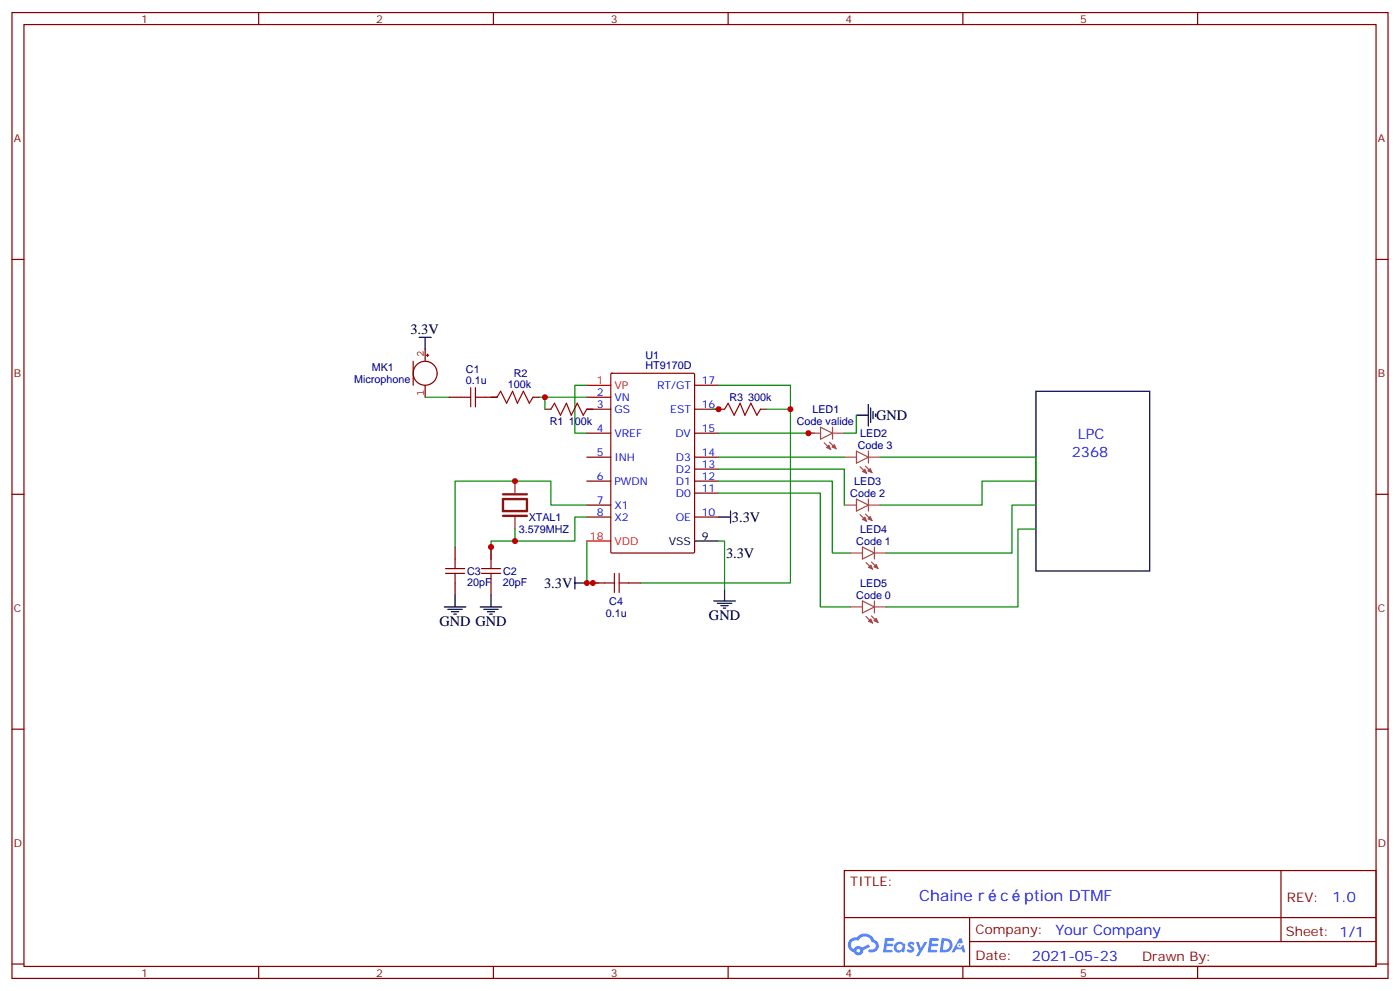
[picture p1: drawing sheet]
<svg xmlns="http://www.w3.org/2000/svg" width="412mm" height="292mm" viewBox="0 0 412 292" stroke-linecap="round" stroke-linejoin="round" font-family="sans-serif">
<g fill="none" stroke="#870000" stroke-width=".35">
<path d="M3.5 3.7h405.4v284.3h-405.4zM7.1 7.2h398.2v277.3h-398.2zM76.2 3.7v3.5M145.3 3.7v3.5M214.5 3.7v3.5M283.6 3.7v3.5M352.8 3.7v3.5M3.5 76.4h3.6M405.3 76.4h3.6M3.5 145.5h3.6M405.3 145.5h3.6M3.5 214.7h3.6"/>
<path d="M405.3 214.7h3.6M248.7 256.3h156.6v28.2h-156.6zM377.3 256.3v20.9M248.7 270.1h156.5M285.6 277.2h119.6M285.6 270.1v14.2M3.5 283.8h3.6M76.2 284.5v3.5M145.3 284.5v3.5M214.5 284.5v3.5M283.6 284.5v3.5M352.8 284.5v3.5"/>
<path d="M405.3 283.8h3.6"/>
</g>
<g fill="#5487ff">
<path d="M267.7 277.5a1.22 1.22 0 0 1 1.7 .2l-.4 .6a.47 .47 0 0 0-.3-.4 .47 .47 0 0 0-.5 .2l.1 .2a1.14 1.14 0 0 1 .8 1.8 1.14 1.14 0 0 1-1.9 0l-.2-.2 .5-.6 .7 .5a.29 .29 0 0 0 .3-.3 .29 .29 0 0 0-.2-.3 1.04 1.04 0 0 1-.6-1.7z"/>
<path d="M260.7 276.2h2.4l.3 .2-.2 .5-1.8 .1-.1 .8h1.5l.3 .4-.3 .4h-1.6l-.2 1.1h1.7l.2 .3-.2 .3-2.6 .1z"/>
<path d="M273.8 276.2h2.4l.3 .2-.1 .5-1.8 .1-.2 .8h1.6l.3 .4-.4 .4-1.6-.1-.1 1.1 1.7 .1 .2 .3-.2 .3-2.6 .1z"/>
<path d="M282.6 276.2h.7l.3 1.3-.6 .3a.69 .69 0 0 0-1 .3 .69 .69 0 0 0 .4 .9 .69 .69 0 0 0 .9-.6l.5-.2 .6 2.2h-.8l-.2-.9h-1.8l-.5 .9h-.8z"/>
<path d="M269.8 277.3h.8l.6 1.8 1.1-1.8h.9l-2.6 4.2h-.8l.9-1.5z"/>
<path d="M277.4 276.2l-.6 4.2h1.3a2.11 2.11 0 0 0 2.5-2.1 2.11 2.11 0 0 0-2.5-2.1zM278.1 277a1.39 1.39 0 0 1 1.7 1.4 1.39 1.39 0 0 1-1.8 1.2h-.3z"/>
<path d="M263.7 277.8a1.54 1.54 0 0 0-.1 2.2 1.54 1.54 0 0 0 2.2 .1l.6 .3 .3-2.3-.2-.3h-.4a1.49 1.49 0 0 0-2.4 0zM264 278.8a.94 .94 0 0 1 1.8 0 .94 .94 0 0 1-1.8 0z"/>
<path d="M250.4 276.6a2.18 2.18 0 0 0 1.1 3.7 1.44 1.44 0 0 0 1.6 .9 1.44 1.44 0 0 0 1.2-1.4l2-1.1-.5-.7-1.9 1a1.47 1.47 0 0 0-2.4 .4 1.39 1.39 0 0 1-.7-1.9 1.39 1.39 0 0 1 2-.5 2.12 2.12 0 0 1 2.2-1.3 2.12 2.12 0 0 1 1.9 1.7 1.14 1.14 0 0 1 1.1 1.4 1.14 1.14 0 0 1-1.7 .7 .43 .43 0 0 0-.5 .4 .43 .43 0 0 0 .4 .5 1.98 1.98 0 0 0 2.5-1.2 1.98 1.98 0 0 0-1.2-2.6 3.1 3.1 0 0 0-5.3-.6l-.9 .1zM252.3 279.9a.55 .55 0 0 1 1.1 0 .55 .55 0 0 1-1.1 0z"/>
<circle cx="282.6" cy="278.3" r=".26"/>
</g>
<g fill="none" stroke="#870000" stroke-width=".35">
<path d="M132.3 116.9h3.5M142.9 116.9h3.5M157 116.9h1.7M172.9 116.9h7M180 110.1l.3-.2h24l.3 .2v52.4l-.2 .3h-24.1l-.3-.2zM204.6 113.4h7.1M160.5 120.5h1.8M172.9 120.5h7M172.9 127.5h7M172.9 134.6h7M204.6 120.5h8.8M204.6 127.5h7.1"/>
<path d="M204.6 134.6h7.1M204.6 138.1h7.1M224 120.5h1.8M172.9 141.6h7M172.9 148.7h7M172.9 152.2h7M204.6 141.6h7.1M204.6 152.2h7.1M204.6 145.2h7.1M134.1 161v3.6M134.1 171.6v3.6M144.6 161v3.6"/>
<path d="M144.6 171.6v3.6M174.6 171.6h3.6M185.2 171.6h3.5"/>
</g>
<path d="M172.9 113.4h7M172.9 159.3h7" fill="none" stroke="#f00" stroke-width=".35"/>
<g fill="none" stroke="#000" stroke-width=".35">
<path d="M123.5 99.3h3.5M125.2 99.3v3.5M255.8 119.1v6.3M305.2 115.2h33.5v52.9h-33.5zM252.2 122.2h3.6M256.5 120.1v4.3M257.2 121.2v2.1M257.9 121.9v.7M204.6 159.3h7.1M211.7 152.2h3.5M215.2 150.5v3.5M130.9 178.7h6.3"/>
<path d="M131.9 179.4h4.3M134.1 175.2v3.5M141.5 178.7h6.3M142.5 179.4h4.3M144.6 175.2v3.5M169.3 171.6h3.6M169.3 169.9v3.5M210.3 176.9h6.3M211.3 177.6h4.2M212.4 178.3h2.1M213.1 179h.7M213.4 173.4v3.5"/>
<path d="M133 180.1h2.1M133.7 180.8h.7M143.6 180.1h2.1M144.3 180.8h.7"/>
</g>
<g fill="none" stroke="#008700" stroke-width=".35">
<path d="M125.2 116.9h7.1M158.7 116.9h1.8M172.9 113.4h-3.6v14.1h3.6M172.9 116.9h-12.4v3.6M211.7 113.4h21.1v7.1M209.9 120.5h1.8M211.7 138.1h37v10.6M211.7 127.5h28.2M211.7 134.6h37M225.8 120.5h7v51.1h-44.1M252.2 122.2v5.3h-3.5M259.3 134.6h45.9v7h-15.9v7.1h-30"/>
<path d="M151.7 159.3h-7.1v5.3M172.9 148.7h-10.6v-7.1h-28.2v19.4M172.9 152.2h-3.6v7.1h-17.6v-3.5M172.9 159.3v12.3h3.5M211.7 159.3h1.7v14.1M211.7 141.6h33.5v21.2h5.3M211.7 145.2h30v33.5h8.8M305.2 148.7h-7.1v14.1h-37M305.2 155.8h-5.3v22.9h-38.8"/>
</g>
<g fill="none" stroke="#a10000" stroke-width=".35">
<path d="M135.8 116.9h2.8M138.6 114.1v5.7M140.1 116.9h2.8M140.1 114.1v5.7M146.4 116.9l1.1-1.7 1.7 3.5 1.8-3.5 1.4 3.5 1.8-3.5 1.7 3.5 1.1-1.8M162.3 120.5l1-1.8 1.8 3.5 1.8-3.5 1.4 3.5 1.7-3.5 1.8 3.5 1.1-1.7M213.4 120.5l1.1-1.8 1.8 3.5 1.7-3.5 1.4 3.5 1.8-3.5 1.8 3.5 1-1.7M131.2 168.8h5.7M131.2 167.4h5.7M134.1 164.6v2.8M134.1 168.8v2.8M141.8 168.8h5.7"/>
<path d="M141.8 167.4h5.7M144.6 164.6v2.8M144.6 168.8v2.8M178.2 171.6h2.8M181 168.8v5.6M182.4 171.6h2.8M182.4 168.8v5.6"/>
</g>
<path d="M148.2 146.9h7v3.6h-7zM148.2 145.5h7M148.2 151.9h7" fill="none" stroke="#8c2424" stroke-width=".71"/>
<path d="M151.7 141.6v3.6M151.7 152.2v3.6" fill="none" stroke="#8c2424" stroke-width=".35"/>
<g fill="none" stroke="#a64a4a" stroke-width=".35">
<path d="M238.1 127.5h3.5M241.7 125.8l3.5 1.7-3.5 1.8zM242.8 130.4l1.9 1.9M244.4 130.2l1.9 1.9M245.2 127.5h3.5M245.2 125.8v3.5M248.7 134.6h3.5M252.3 132.8l3.5 1.8-3.5 1.7zM253.4 137.4l1.9 1.9M254.9 137.2l2 2M255.8 134.6h3.5M255.8 132.8v3.5"/>
<path d="M248.7 148.7h3.5M252.3 146.9l3.5 1.8-3.5 1.8zM253.4 151.5l1.9 2M254.9 151.3l2 2M255.8 148.7h3.5M255.8 146.9v3.6M250.5 162.8h3.4M250.5 178.7h3.4M254.1 161l3.5 1.8-3.5 1.8zM254.1 176.9l3.5 1.8-3.5 1.7zM255.1 165.6l2 2M256.7 165.5l1.9 1.9"/>
<path d="M257.6 162.8h3.5M257.6 178.7h3.5M257.6 161v3.6M257.6 176.9v3.5M255.1 181.5l2 1.9M256.7 181.3l1.9 2"/>
</g>
<g fill="#a64a4a" stroke="#a64a4a" stroke-width=".29">
<path d="M243.5 131.8l.7-.7 .5 1.2z"/>
<path d="M245.1 131.6l.7-.7 .5 1.2z"/>
<path d="M254.1 138.8l.7-.7 .5 1.2z"/>
<path d="M255.6 138.6l.7-.7 .6 1.3z"/>
<path d="M254.1 152.9l.7-.7 .5 1.3z"/>
<path d="M255.6 152.8l.7-.8 .6 1.3z"/>
<path d="M255.8 167l.7-.7 .6 1.3z"/>
<path d="M257.4 166.9l.7-.7 .5 1.2z"/>
<path d="M255.8 182.9l.7-.7 .6 1.2z"/>
<path d="M257.4 182.7l.7-.7 .5 1.3z"/>
</g>
<path d="M121.7 106.4v7M125.2 102.8v3.6M125.2 113.4v3.5M125.6 104.6h.7M125.9 104.2v.8M128.8 109.9a3.5 3.5 0 0 0-5.1-3.2 3.5 3.5 0 0 0-.7 5.9 3.5 3.5 0 0 0 5.7-1.9l.1-.7" fill="none" stroke="#850000" stroke-width=".35"/>
<g fill="#c00">
<circle cx="160.5" cy="116.9" r=".88"/>
<circle cx="151.7" cy="141.6" r=".88"/>
<circle cx="151.7" cy="159.3" r=".88"/>
<circle cx="144.6" cy="161" r=".88"/>
<circle cx="174.6" cy="171.6" r=".88"/>
<circle cx="211.7" cy="120.5" r=".88"/>
<circle cx="232.8" cy="120.5" r=".88"/>
<circle cx="238.1" cy="127.5" r=".88"/>
<circle cx="172.9" cy="171.6" r=".88"/>
</g>
<g font-size="4.6" fill="#00f">
<text x="270.8" y="265.3">Chaine r</text>
<text x="294.7" y="265.3">c</text>
<text x="301.7" y="265.3">ption DTMF</text>
</g>
<g font-size="4.2">
<text x="120.9" y="98.2">3.3V</text>
<text x="258.1" y="123.7">GND</text>
<text x="215.6" y="153.6">3.3V</text>
<text x="213.9" y="164.2">3.3V</text>
<text x="160.3" y="173">3.3V</text>
<text x="129.5" y="184.3">GND GND</text>
<text x="208.8" y="182.6">GND</text>
</g>
<g font-size="4.2" fill="#00f">
<text x="317.5" y="129.3">LPC</text>
<text x="315.7" y="134.6">2368</text>
<text x="392.5" y="265.6">1.0</text>
<text x="310.9" y="275.1">Your Company</text>
<text x="304" y="282.9">2021-05-23</text>
</g>
<g font-size="3.9" fill="#800">
<text x="250.5" y="260.9">TITLE:</text>
<text x="379.1" y="265.6">REV:</text>
<text x="287.4" y="275.1">Company:</text>
<text x="378.7" y="275.7">Sheet: 1/1</text>
<text x="287.4" y="282.8">Date:</text>
<text x="336.4" y="282.8">Drawn By:</text>
</g>
<g font-size="3.2" fill="#800">
<text x="41.6" y="6.7">1</text>
<text x="110.8" y="6.7">2</text>
<text x="179.9" y="6.7">3</text>
<text x="249.1" y="6.7">4</text>
<text x="318.2" y="6.7">5</text>
<text x="4.1" y="41.8">A</text>
<text x="405.9" y="41.8">A</text>
<text x="4.1" y="110.9">B</text>
<text x="405.9" y="110.9">B</text>
<text x="4.1" y="180.1">C</text>
<text x="405.9" y="180.1">C</text>
<text x="4.1" y="249.2">D</text>
<text x="405.9" y="249.2">D</text>
<text x="41.6" y="287.5">1</text>
<text x="110.8" y="287.5">2</text>
<text x="179.9" y="287.5">3</text>
<text x="249.1" y="287.5">4</text>
<text x="318.2" y="287.5">5</text>
</g>
<g font-size="3.2" fill="#840000">
<text x="124.9" y="105.1" transform="rotate(-90 124.9 105.1)">2</text>
<text x="124.9" y="116.6" transform="rotate(-90 124.9 116.6)">1</text>
</g>
<g font-size="3.2" fill="#000080">
<text x="190.1" y="105.8">U1</text>
<text x="104.3" y="112.8">Microphone</text>
<text x="109.5" y="109.3">MK1</text>
<text x="137.2" y="113.1">0.1u</text>
<text x="137.2" y="109.9">C1</text>
<text x="151.4" y="111">R2</text>
<text x="190.1" y="108.7">HT9170D</text>
<text x="149.6" y="114.1">100k</text>
<text x="214.9" y="118.1">R3</text>
<text x="220.4" y="118.1">300k</text>
<text x="161.9" y="125.1">R1</text>
<text x="167.5" y="125.1">100k</text>
<text x="234.7" y="125.1">Code valide</text>
<text x="239.3" y="121.5">LED1</text>
<text x="253.4" y="128.7">LED2</text>
<text x="252.7" y="132.2">Code 3</text>
<text x="251.7" y="142.8">LED3</text>
<text x="250.5" y="146.3">Code 2</text>
<text x="155.7" y="153.4">XTAL1</text>
<text x="152.8" y="156.9">3.579MHZ</text>
<text x="252.2" y="160.4">Code 1</text>
<text x="253.4" y="156.9">LED4</text>
<text x="137.6" y="172.5">20pF</text>
<text x="137.6" y="169.2">C3</text>
<text x="148.2" y="172.5">20pF</text>
<text x="148.2" y="169.2">C2</text>
<text x="253.4" y="172.8">LED5</text>
<text x="179.5" y="178.1">C4</text>
<text x="252.2" y="176.3">Code 0</text>
<text x="178.5" y="181.6">0.1u</text>
</g>
<g font-size="3.2" fill="#f00">
<text x="175.8" y="113.1">1</text>
<text x="181" y="114.5">VP</text>
<text x="173.8" y="158.9">18</text>
<text x="181" y="160.3">VDD</text>
</g>
<g font-size="3.2" fill="#00f">
<text x="206.7" y="113.1">17</text>
<text x="175.8" y="116.6">2</text>
<text x="181" y="118">VN</text>
<text x="193.5" y="114.5">RT/GT</text>
<text x="175.8" y="120.1">3</text>
<text x="181" y="121.5">GS</text>
<text x="197.4" y="121.5">EST</text>
<text x="206.7" y="120.1">16</text>
<text x="175.8" y="127.2">4</text>
<text x="181" y="128.6">VREF</text>
<text x="198.9" y="128.6">DV</text>
<text x="206.7" y="127.2">15</text>
<text x="175.8" y="134.2">5</text>
<text x="181" y="135.6">INH</text>
<text x="199.1" y="135.6">D3</text>
<text x="206.7" y="137.8">13</text>
<text x="206.7" y="134.2">14</text>
<text x="175.8" y="141.3">6</text>
<text x="181" y="142.7">PWDN</text>
<text x="199.1" y="142.7">D1</text>
<text x="199.1" y="139.2">D2</text>
<text x="206.7" y="141.3">12</text>
<text x="175.8" y="148.3">7</text>
<text x="181" y="149.8">X1</text>
<text x="199.1" y="146.2">D0</text>
<text x="206.7" y="144.8">11</text>
<text x="175.8" y="151.9">8</text>
<text x="181" y="153.3">X2</text>
<text x="199" y="153.3">OE</text>
<text x="206.7" y="151.9">10</text>
</g>
<g font-size="3.2">
<text x="197" y="160.3">VSS</text>
<text x="206.7" y="158.9">9</text>
</g>
</svg>
